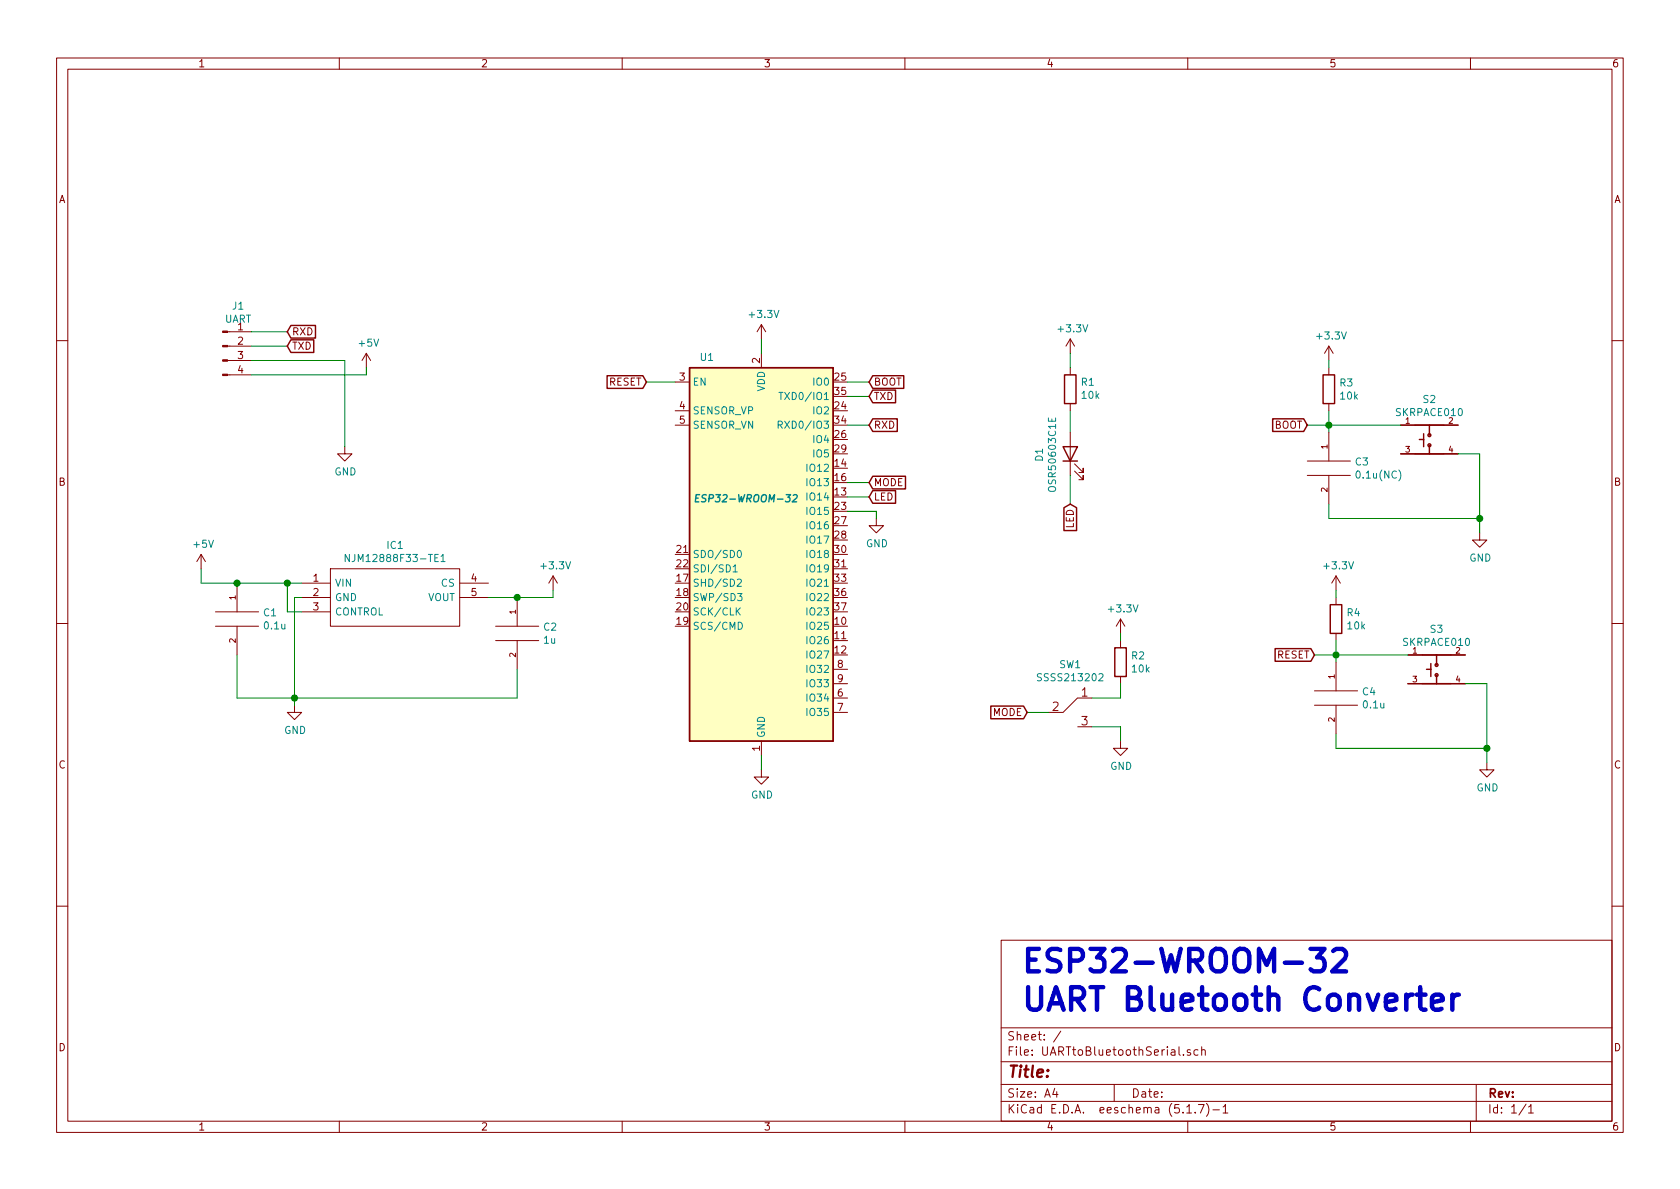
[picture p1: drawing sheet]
EESchema Schematic File Version 4
EELAYER 30 0
EELAYER END
$Descr A4 11693 8268
encoding utf-8
Sheet 1 1
Title ""
Date ""
Rev ""
Comp ""
Comment1 ""
Comment2 ""
Comment3 ""
Comment4 ""
$EndDescr
Text GLabel 6050 2750 2    50   Input ~ 0
TXD
Text GLabel 6050 2950 2    50   Input ~ 0
RXD
$Comp
L power:GND #PWR0103
U 1 1
P 5300 5350
F 0 "#PWR0103" H 5300 5100 50  0001 C CNN
F 1 "GND" H 5305 5177 50  0000 C CNN
F 2 "" H 5300 5350 50  0001 C CNN
F 3 "" H 5300 5350 50  0001 C CNN
	1    5300 5350
	1    0    0    -1  
$EndComp
Wire Wire Line
	6050 2750 5900 2750
Wire Wire Line
	5300 2350 5300 2450
Wire Wire Line
	5300 5250 5300 5350
$Comp
L UARTtoBluetoothSerial-rescue:SKRPACE010-SKRPACE010 S3
U 1 1
P 10000 4650
F 0 "S3" H 10000 4931 50  0000 C CNN
F 1 "SKRPACE010" H 10000 4840 50  0000 C CNN
F 2 "SW_SKRPACE010" H 10000 4650 50  0001 L BNN
F 3 "Maniufacturer Recommendations" H 10000 4650 50  0001 L BNN
F 4 "ALPS" H 10000 4650 50  0001 L BNN "Field4"
	1    10000 4650
	1    0    0    -1  
$EndComp
Wire Wire Line
	6050 2950 5900 2950
$Comp
L RF_Module:ESP32-WROOM-32 U1
U 1 1
P 5300 3850
F 0 "U1" H 4921 5224 50  0000 C CNN
F 1 "ESP32-WROOM-32" H 5197 4240 50  0000 C CIB
F 2 "RF_Module:ESP32-WROOM-32" H 5300 2350 50  0001 C CNN
F 3 "https://www.espressif.com/sites/default/files/documentation/esp32-wroom-32_datasheet_en.pdf" H 5000 3900 50  0001 C CNN
	1    5300 3850
	1    0    0    -1  
$EndComp
Wire Wire Line
	5900 2650 6050 2650
Wire Wire Line
	4500 2650 4700 2650
Text GLabel 6050 2650 2    50   Input ~ 0
BOOT
Text GLabel 4500 2650 0    50   Input ~ 0
RESET
Text GLabel 9150 4550 0    50   Input ~ 0
RESET
Wire Wire Line
	10200 4750 10350 4750
$Comp
L power:GND #PWR0104
U 1 1
P 10350 5300
F 0 "#PWR0104" H 10350 5050 50  0001 C CNN
F 1 "GND" H 10355 5127 50  0000 C CNN
F 2 "" H 10350 5300 50  0001 C CNN
F 3 "" H 10350 5300 50  0001 C CNN
	1    10350 5300
	1    0    0    -1  
$EndComp
$Comp
L Device:R R4
U 1 1
P 9300 4300
F 0 "R4" H 9370 4346 50  0000 L CNN
F 1 "10k" H 9370 4255 50  0000 L CNN
F 2 "Resistor_SMD:R_0603_1608Metric" V 9230 4300 50  0001 C CNN
F 3 "~" H 9300 4300 50  0001 C CNN
	1    9300 4300
	1    0    0    -1  
$EndComp
Connection ~ 9300 4550
Wire Wire Line
	9150 4550 9300 4550
Wire Wire Line
	9300 4550 9300 4450
Wire Wire Line
	9300 4100 9300 4150
Wire Wire Line
	5900 3550 6100 3550
Wire Wire Line
	6100 3600 6100 3550
$Comp
L power:GND #PWR0105
U 1 1
P 6100 3600
F 0 "#PWR0105" H 6100 3350 50  0001 C CNN
F 1 "GND" H 6105 3427 50  0000 C CNN
F 2 "" H 6100 3600 50  0001 C CNN
F 3 "" H 6100 3600 50  0001 C CNN
	1    6100 3600
	1    0    0    -1  
$EndComp
Wire Wire Line
	9300 4550 9800 4550
Wire Wire Line
	9300 5200 10350 5200
Wire Wire Line
	10350 5200 10350 5300
Wire Wire Line
	10350 5200 10350 4750
Connection ~ 10350 5200
$Comp
L pspice:C C4
U 1 1
P 9300 4850
F 0 "C4" H 9478 4896 50  0000 L CNN
F 1 "0.1u" H 9478 4805 50  0000 L CNN
F 2 "Capacitor_SMD:C_0603_1608Metric" H 9300 4850 50  0001 C CNN
F 3 "~" H 9300 4850 50  0001 C CNN
	1    9300 4850
	1    0    0    -1  
$EndComp
Wire Wire Line
	9300 4550 9300 4600
Wire Wire Line
	9300 5100 9300 5200
$Comp
L UARTtoBluetoothSerial-rescue:SKRPACE010-SKRPACE010 S2
U 1 1
P 9950 3050
F 0 "S2" H 9950 3331 50  0000 C CNN
F 1 "SKRPACE010" H 9950 3240 50  0000 C CNN
F 2 "SW_SKRPACE010" H 9950 3050 50  0001 L BNN
F 3 "Maniufacturer Recommendations" H 9950 3050 50  0001 L BNN
F 4 "ALPS" H 9950 3050 50  0001 L BNN "Field4"
	1    9950 3050
	1    0    0    -1  
$EndComp
Text GLabel 9100 2950 0    50   Input ~ 0
BOOT
Wire Wire Line
	10150 3150 10300 3150
$Comp
L power:GND #PWR0106
U 1 1
P 10300 3700
F 0 "#PWR0106" H 10300 3450 50  0001 C CNN
F 1 "GND" H 10305 3527 50  0000 C CNN
F 2 "" H 10300 3700 50  0001 C CNN
F 3 "" H 10300 3700 50  0001 C CNN
	1    10300 3700
	1    0    0    -1  
$EndComp
$Comp
L Device:R R3
U 1 1
P 9250 2700
F 0 "R3" H 9320 2746 50  0000 L CNN
F 1 "10k" H 9320 2655 50  0000 L CNN
F 2 "Resistor_SMD:R_0603_1608Metric" V 9180 2700 50  0001 C CNN
F 3 "~" H 9250 2700 50  0001 C CNN
	1    9250 2700
	1    0    0    -1  
$EndComp
Connection ~ 9250 2950
Wire Wire Line
	9100 2950 9250 2950
Wire Wire Line
	9250 2950 9250 2850
Wire Wire Line
	9250 2500 9250 2550
Wire Wire Line
	9250 2950 9750 2950
Wire Wire Line
	9250 3600 10300 3600
Wire Wire Line
	10300 3600 10300 3700
Wire Wire Line
	10300 3600 10300 3150
Connection ~ 10300 3600
$Comp
L pspice:C C3
U 1 1
P 9250 3250
F 0 "C3" H 9428 3296 50  0000 L CNN
F 1 "0.1u(NC)" H 9428 3205 50  0000 L CNN
F 2 "Capacitor_SMD:C_0603_1608Metric" H 9250 3250 50  0001 C CNN
F 3 "~" H 9250 3250 50  0001 C CNN
	1    9250 3250
	1    0    0    -1  
$EndComp
Wire Wire Line
	9250 2950 9250 3000
Wire Wire Line
	9250 3500 9250 3600
Wire Wire Line
	7300 4950 7150 4950
Wire Wire Line
	7600 5050 7800 5050
Text GLabel 7150 4950 0    50   Input ~ 0
MODE
Wire Wire Line
	7800 4850 7800 4750
$Comp
L Device:R R2
U 1 1
P 7800 4600
F 0 "R2" H 7870 4646 50  0000 L CNN
F 1 "10k" H 7870 4555 50  0000 L CNN
F 2 "Resistor_SMD:R_0603_1608Metric" V 7730 4600 50  0001 C CNN
F 3 "~" H 7800 4600 50  0001 C CNN
	1    7800 4600
	1    0    0    -1  
$EndComp
Wire Wire Line
	7800 4450 7800 4400
Wire Wire Line
	7800 5050 7800 5150
$Comp
L power:GND #PWR0107
U 1 1
P 7800 5150
F 0 "#PWR0107" H 7800 4900 50  0001 C CNN
F 1 "GND" H 7805 4977 50  0000 C CNN
F 2 "" H 7800 5150 50  0001 C CNN
F 3 "" H 7800 5150 50  0001 C CNN
	1    7800 5150
	1    0    0    -1  
$EndComp
Wire Wire Line
	7800 4850 7600 4850
$Comp
L power:+3.3V #PWR0108
U 1 1
P 9250 2500
F 0 "#PWR0108" H 9250 2350 50  0001 C CNN
F 1 "+3.3V" H 9265 2673 50  0000 C CNN
F 2 "" H 9250 2500 50  0001 C CNN
F 3 "" H 9250 2500 50  0001 C CNN
	1    9250 2500
	1    0    0    -1  
$EndComp
$Comp
L power:+3.3V #PWR0109
U 1 1
P 5300 2350
F 0 "#PWR0109" H 5300 2200 50  0001 C CNN
F 1 "+3.3V" H 5315 2523 50  0000 C CNN
F 2 "" H 5300 2350 50  0001 C CNN
F 3 "" H 5300 2350 50  0001 C CNN
	1    5300 2350
	1    0    0    -1  
$EndComp
$Comp
L power:+3.3V #PWR0110
U 1 1
P 7800 4400
F 0 "#PWR0110" H 7800 4250 50  0001 C CNN
F 1 "+3.3V" H 7815 4573 50  0000 C CNN
F 2 "" H 7800 4400 50  0001 C CNN
F 3 "" H 7800 4400 50  0001 C CNN
	1    7800 4400
	1    0    0    -1  
$EndComp
$Comp
L power:+3.3V #PWR0111
U 1 1
P 9300 4100
F 0 "#PWR0111" H 9300 3950 50  0001 C CNN
F 1 "+3.3V" H 9315 4273 50  0000 C CNN
F 2 "" H 9300 4100 50  0001 C CNN
F 3 "" H 9300 4100 50  0001 C CNN
	1    9300 4100
	1    0    0    -1  
$EndComp
$Comp
L power:+3.3V #PWR0112
U 1 1
P 7450 2450
F 0 "#PWR0112" H 7450 2300 50  0001 C CNN
F 1 "+3.3V" H 7465 2623 50  0000 C CNN
F 2 "" H 7450 2450 50  0001 C CNN
F 3 "" H 7450 2450 50  0001 C CNN
	1    7450 2450
	1    0    0    -1  
$EndComp
$Comp
L Device:R R1
U 1 1
P 7450 2700
F 0 "R1" H 7380 2654 50  0000 R CNN
F 1 "10k" H 7380 2745 50  0000 R CNN
F 2 "Resistor_SMD:R_0603_1608Metric" V 7380 2700 50  0001 C CNN
F 3 "~" H 7450 2700 50  0001 C CNN
	1    7450 2700
	-1   0    0    1   
$EndComp
Wire Wire Line
	7450 2550 7450 2450
Text GLabel 7450 3500 3    50   Input ~ 0
LED
Wire Wire Line
	7450 3300 7450 3500
Wire Wire Line
	7450 2850 7450 3000
$Comp
L Device:LED D1
U 1 1
P 7450 3150
F 0 "D1" H 7443 3367 50  0000 C CNN
F 1 "OSR50603C1E" H 7443 3276 50  0000 C CNN
F 2 "LED_SMD:LED_0603_1608Metric" H 7450 3150 50  0001 C CNN
F 3 "~" H 7450 3150 50  0001 C CNN
	1    7450 3150
	0    -1   -1   0   
$EndComp
$Comp
L Connector:Conn_01x04_Male J1
U 1 1
P 1550 2400
F 0 "J1" H 1658 2681 50  0000 C CNN
F 1 "UART" H 1658 2590 50  0000 C CNN
F 2 "Connector_PinSocket_2.54mm:PinSocket_1x04_P2.54mm_Vertical" H 1550 2400 50  0001 C CNN
F 3 "~" H 1550 2400 50  0001 C CNN
	1    1550 2400
	1    0    0    -1  
$EndComp
Wire Wire Line
	1750 2300 2000 2300
Wire Wire Line
	1750 2400 2000 2400
Text GLabel 2000 2300 2    50   Input ~ 0
RXD
Text GLabel 2000 2400 2    50   Input ~ 0
TXD
$Comp
L power:GND #PWR0101
U 1 1
P 2400 3100
F 0 "#PWR0101" H 2400 2850 50  0001 C CNN
F 1 "GND" H 2405 2927 50  0000 C CNN
F 2 "" H 2400 3100 50  0001 C CNN
F 3 "" H 2400 3100 50  0001 C CNN
	1    2400 3100
	1    0    0    -1  
$EndComp
$Comp
L power:GND #PWR0102
U 1 1
P 2050 4900
F 0 "#PWR0102" H 2050 4650 50  0001 C CNN
F 1 "GND" H 2055 4727 50  0000 C CNN
F 2 "" H 2050 4900 50  0001 C CNN
F 3 "" H 2050 4900 50  0001 C CNN
	1    2050 4900
	1    0    0    -1  
$EndComp
Wire Wire Line
	1750 2500 2400 2500
$Comp
L pspice:C C1
U 1 1
P 1650 4300
F 0 "C1" H 1828 4346 50  0000 L CNN
F 1 "0.1u" H 1828 4255 50  0000 L CNN
F 2 "Capacitor_SMD:C_0603_1608Metric" H 1650 4300 50  0001 C CNN
F 3 "~" H 1650 4300 50  0001 C CNN
	1    1650 4300
	1    0    0    -1  
$EndComp
Wire Wire Line
	2050 4900 2050 4850
Wire Wire Line
	2400 2500 2400 3100
Wire Wire Line
	1750 2600 2550 2600
$Comp
L power:+5V #PWR0114
U 1 1
P 2550 2550
F 0 "#PWR0114" H 2550 2400 50  0001 C CNN
F 1 "+5V" H 2565 2723 50  0000 C CNN
F 2 "" H 2550 2550 50  0001 C CNN
F 3 "" H 2550 2550 50  0001 C CNN
	1    2550 2550
	1    0    0    -1  
$EndComp
$Comp
L power:+5V #PWR0115
U 1 1
P 1400 3950
F 0 "#PWR0115" H 1400 3800 50  0001 C CNN
F 1 "+5V" H 1415 4123 50  0000 C CNN
F 2 "" H 1400 3950 50  0001 C CNN
F 3 "" H 1400 3950 50  0001 C CNN
	1    1400 3950
	1    0    0    -1  
$EndComp
Wire Wire Line
	2550 2600 2550 2550
Wire Wire Line
	5900 3450 6050 3450
Wire Wire Line
	5900 3350 6050 3350
Text GLabel 6050 3350 2    50   Input ~ 0
MODE
Text GLabel 6050 3450 2    50   Input ~ 0
LED
$Comp
L UARTtoBluetoothSerial-rescue:NJM12888F33-TE1-NJM12888F33-TE1 IC1
U 1 1
P 2100 4050
F 0 "IC1" H 2750 4315 50  0000 C CNN
F 1 "NJM12888F33-TE1" H 2750 4224 50  0000 C CNN
F 2 "SOT95P280X130-5N" H 3250 4150 50  0001 L CNN
F 3 "https://www.njr.com/semicon/PDF/NJM12888_E.pdf" H 3250 4050 50  0001 L CNN
F 4 "LDO Voltage Regulators LDO ADJ High Ripple 3.3V Vo 1% 300mA" H 3250 3950 50  0001 L CNN "Description"
F 5 "1.3" H 3250 3850 50  0001 L CNN "Height"
F 6 "NJR" H 3250 3750 50  0001 L CNN "Manufacturer_Name"
F 7 "NJM12888F33-TE1" H 3250 3650 50  0001 L CNN "Manufacturer_Part_Number"
F 8 "" H 3250 3550 50  0001 L CNN "Arrow Part Number"
F 9 "" H 3250 3450 50  0001 L CNN "Arrow Price/Stock"
F 10 "513-NJM12888F33-TE1" H 3250 3350 50  0001 L CNN "Mouser Part Number"
F 11 "https://www.mouser.co.uk/ProductDetail/NJR/NJM12888F33-TE1?qs=G%2F5vCLrg9vwBtNycnP%252BG1Q%3D%3D" H 3250 3250 50  0001 L CNN "Mouser Price/Stock"
	1    2100 4050
	1    0    0    -1  
$EndComp
$Comp
L pspice:C C2
U 1 1
P 3600 4400
F 0 "C2" H 3778 4446 50  0000 L CNN
F 1 "1u" H 3778 4355 50  0000 L CNN
F 2 "Capacitor_SMD:C_0603_1608Metric" H 3600 4400 50  0001 C CNN
F 3 "~" H 3600 4400 50  0001 C CNN
	1    3600 4400
	1    0    0    -1  
$EndComp
Wire Wire Line
	3600 4650 3600 4850
Wire Wire Line
	3400 4150 3600 4150
$Comp
L power:+3.3V #PWR0113
U 1 1
P 3850 4100
F 0 "#PWR0113" H 3850 3950 50  0001 C CNN
F 1 "+3.3V" H 3865 4273 50  0000 C CNN
F 2 "" H 3850 4100 50  0001 C CNN
F 3 "" H 3850 4100 50  0001 C CNN
	1    3850 4100
	1    0    0    -1  
$EndComp
Wire Wire Line
	3850 4100 3850 4150
Wire Wire Line
	3850 4150 3600 4150
Connection ~ 3600 4150
Wire Wire Line
	1400 3950 1400 4050
Wire Wire Line
	1400 4050 1650 4050
Wire Wire Line
	2100 4050 2000 4050
Connection ~ 1650 4050
Wire Wire Line
	2100 4250 2000 4250
Wire Wire Line
	2000 4250 2000 4050
Connection ~ 2000 4050
Wire Wire Line
	2000 4050 1650 4050
Wire Wire Line
	2100 4150 2050 4150
Wire Wire Line
	2050 4150 2050 4850
Wire Wire Line
	2050 4850 3600 4850
Wire Wire Line
	2050 4850 1650 4850
Wire Wire Line
	1650 4850 1650 4550
Connection ~ 2050 4850
$Comp
L UARTtoBluetoothSerial-rescue:SSSS213202-SSSS213202 SW1
U 1 1
P 7400 4700
F 0 "SW1" H 7450 4785 50  0000 C CNN
F 1 "SSSS213202" H 7450 4694 50  0000 C CNN
F 2 "" H 7000 4350 50  0001 C CNN
F 3 "" H 7000 4350 50  0001 C CNN
	1    7400 4700
	1    0    0    -1  
$EndComp
Text Notes 7100 7050 0    157  ~ 31
ESP32-WROOM-32\nUART Bluetooth Converter
$EndSCHEMATC
